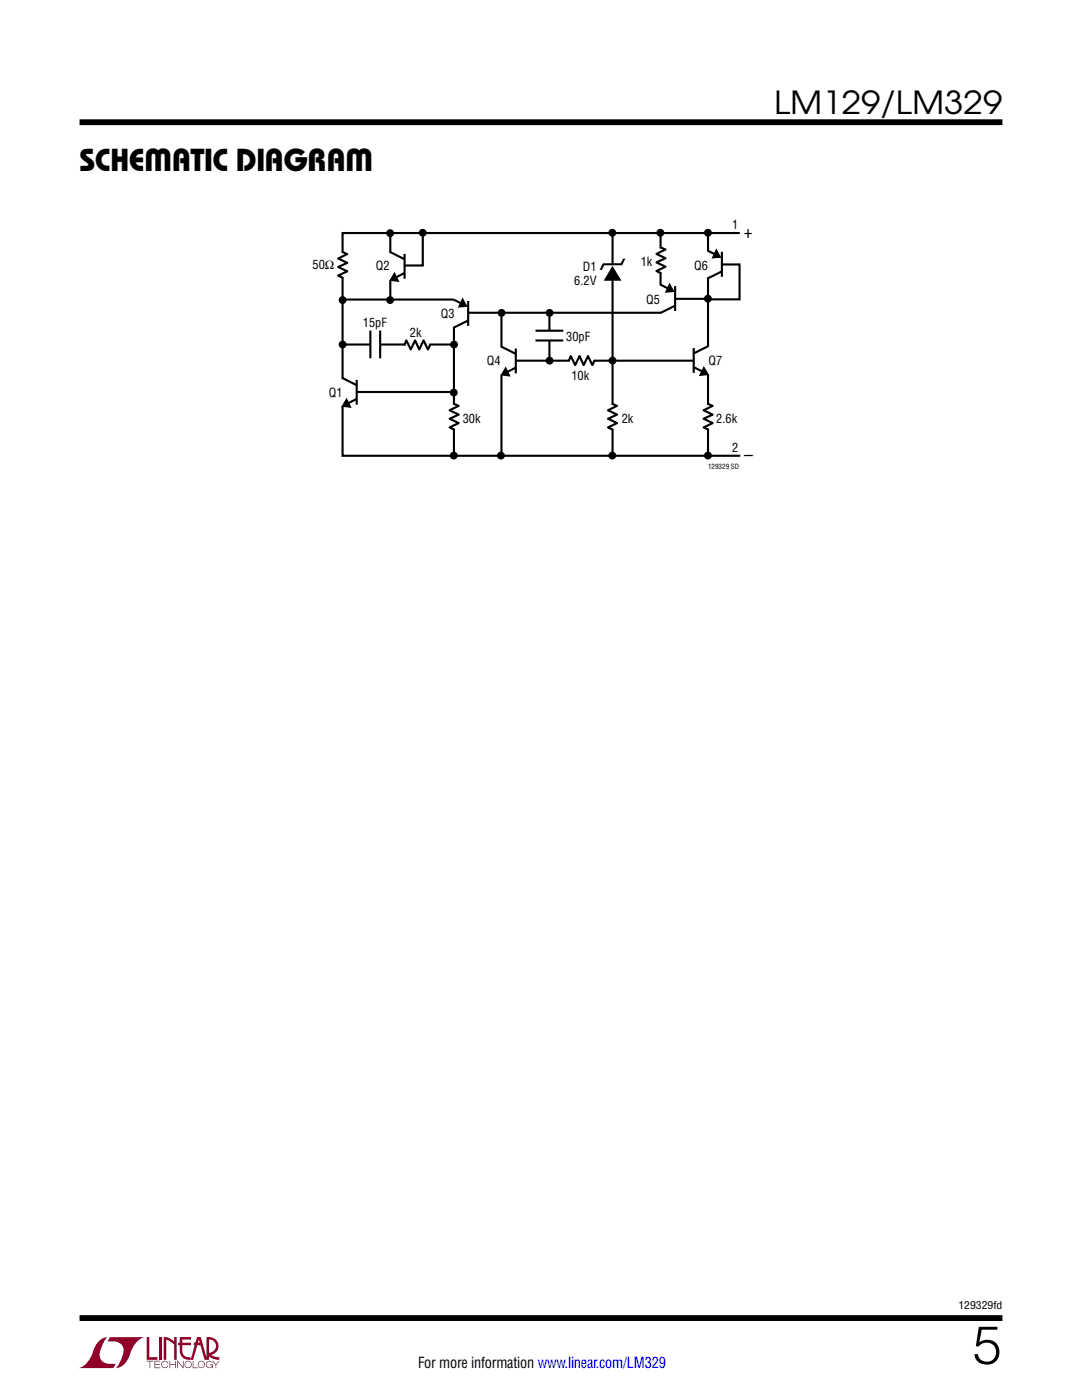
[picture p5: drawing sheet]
<svg xmlns="http://www.w3.org/2000/svg" width="216mm" height="279mm" viewBox="0 0 216 279" stroke-linecap="round" stroke-linejoin="round" font-family="sans-serif">
<g fill="#910028">
<path d="M29.3 266.8h.5v4.1h1.6v.5h-2.1z"/>
<path d="M20 267.4l1-.5h.5h-.1a6.2 6.2 0 0 0-1.5 4 2.58 2.58 0 0 0 3.2 1.3l-.5 .8h-7a4.9 4.9 0 0 0 3.1-3.8l.4-.7z"/>
<path d="M21.9 266.9h7a4.9 4.9 0 0 0-3.1 3.7 3.2 3.2 0 0 1-2.7 2.4h.1a6.2 6.2 0 0 0 1.4-4.1 2.58 2.58 0 0 0-3.1-1.2z"/>
<path d="M31.8 266.8h.5v4.6h-.5z"/>
<path d="M32.7 266.8l1 .2 1 .7v-.9h.5v4.6h-.5v-3.1l-1.5-.9v4h-.5z"/>
<path d="M29.3 271.6h1.3v.1h-.6v1.3h-.2v-1.3h-.5z"/>
<path d="M30.8 271.6h1.2v.1h-1v.5h.9v.2h-.9v.5h1v.1h-1.2z"/>
<path d="M33.8 271.6h.2v.6h1v-.6h.1v1.4h-.1v-.6h-1v.6h-.2z"/>
<path d="M35.4 271.6h.1l1 1.2v-1.2h.1v1.4l-1.1-1.2v1.2h-.1z"/>
<path d="M38.5 271.6h.1v1.3h.9v.1h-1z"/>
<path d="M42.4 271.6h.1l.6 .7 .5-.7h.2l-.7 .8v.6h-.1v-.6z"/>
<path d="M35.9 266.8h2.2v.5h-1.7v.7h1.7v.5h-1.7v1.1a1.32 1.32 0 0 0 1.6 1.3v.5l1.3-4.6h.8l1.1 4.1v-4.1a1.84 1.84 0 0 1 2.3 1.4 1.84 1.84 0 0 1-1.4 2.2l.7 .4 1 .1v.5l-1.2-.2-1.1-.6v-.6a1.34 1.34 0 0 0 1.6-1.2 1.34 1.34 0 0 0-1.4-1.5v4.1h-.9l-.8-2.9h-1.3v-.5h1.2l-.2-.7-1.1 4.1a2.06 2.06 0 0 1-2.7-1.3v-1.6h-.4v-.5h.4z"/>
<path d="M37 271.8a.72 .72 0 0 1 1.2 .1 .72 .72 0 0 1-.4 1.1 .72 .72 0 0 1-1-.7h.2a.59 .59 0 0 0 .8 .5 .59 .59 0 0 0 .2-.9 .59 .59 0 0 0-1 .2v.2h-.2z"/>
<path d="M39.7 271.8a.72 .72 0 0 1 1.1 .1 .72 .72 0 0 1-.4 1.1 .72 .72 0 0 1-.9-.7h.1a.59 .59 0 0 0 .8 .5 .59 .59 0 0 0 .2-.9 .59 .59 0 0 0-1 .2v.2h-.1z"/>
<path d="M41.3 271.8a.72 .72 0 0 1 1.2 .2h-.2a.59 .59 0 0 0-.9-.1 .59 .59 0 0 0 .1 .9 .59 .59 0 0 0 .9-.4h-.5v-.1h.6v.7h-.1v-.3a.73 .73 0 0 1-1.1 .2 .73 .73 0 0 1 0-1.1z"/>
<path d="M32.4 271.8a.71 .71 0 0 1 1.2 .3h-.1a.59 .59 0 0 0-.9-.3 .59 .59 0 0 0-.1 1 .59 .59 0 0 0 .9-.3h.2a.73 .73 0 0 1-1.1 .4 .73 .73 0 0 1-.1-1.1z"/>
</g>
<path d="M15.9 24.4h184.1M15.9 263h184.1" fill="none" stroke="#000" stroke-width="1.2" stroke-linecap="butt"/>
<g fill="none" stroke="#000" stroke-width=".42">
<path d="M68.3 50.3l1 .4-1.8 .9 1.8 .9-1.8 .8 1.8 .8-1.8 .9 1 .5M68.3 59.8h22.2l2.5 1.3M77.8 50.3l2.9 1.4M77.9 46.8v13.1M80.7 54.5l-2.4 1.2M80.7 50.7v4.9M84.4 46.5v6.5h-3.6M90.6 59.9v31.4M122.2 46.5v44.5M131.8 49.4l1 .4-1.8 .9 1.8 .8-1.8 .9 1.8 .8-1.8 .9 1 .5M131.8 46.4v10.4l2.5 1.3M134.7 59.6h6.7"/>
<path d="M134.7 57.1v5M141.1 50l2.6 1.3M141.3 46.5v44.8M144 54.2l-2.9 1.4M144 52.8h3.6v6.9h-6.1M144 50.3v4.9M147.6 46.5h-79.2v44.5h79.3M68.2 75.4l3 1.5M68.5 68.8h22M71.1 78.2h19.5M71.2 79.6l-2.5 1.3M71.2 75.8v5"/>
<path d="M73.9 66v5.5M75.9 66v5.5M85.9 68.8l-.5 .9-.9-1.8-.8 1.8-.9-1.8-.8 1.8-.9-1.8-.4 1.1M93.4 64l-2.9 1.4M93.4 62.4h38.5M93.4 60.1v4.9M100 69.2l2.9 1.4M100.1 62.7v28.6M102.7 72h35.9M102.9 73.4l-2.4 1.2M102.9 69.6v4.9M106.9 68h5.5"/>
<path d="M106.9 66h5.5M109.6 62.6v9.5M118.7 71.9l-.5 1-.9-1.8-.8 1.8-.9-1.8-.8 1.8-.9-1.8-.4 1M134.7 61l-2.9 1.5M138.4 69.5v4.9M138.4 73.3l2.5 1.2M141.4 69.1l-3 1.4M90.5 80.6l1 .4-1.8 .9 1.8 .8-1.8 .9 1.8 .8-1.8 .9 1 .5M122.1 80.6l1 .4-1.8 .9 1.8 .8-1.8 .9 1.8 .8-1.8 .9 1 .5M141.2 80.6l1 .4-1.8 .9 1.8 .8-1.8 .9 1.8 .8-1.8 .9 1 .5"/>
</g>
<g fill="#000">
<path d="M78.7 54.8l.6 1.2-1.2-.2zM92.3 59.9l.6 1.1-1.1 .1zM120.3 52.5h3.6l.4-.9h.5l-.7 1.3h-3.5l-.5 1h-.5zM122.2 53.1l1.8 2.9h-3.6zM133.6 56.9l.6 1.2-1.1 .1zM142.9 50.1l.7 1.1-1.2 .1zM69.1 79.9l.6 1.2-1.2-.1zM100.9 73.6l.6 1.3-1.2-.2zM140.5 73.6l.6 1-1.3 .2z"/>
<circle cx="68.4" cy="59.9" r=".79"/>
<circle cx="77.8" cy="46.5" r=".79"/>
<circle cx="77.8" cy="59.9" r=".79"/>
<circle cx="84.4" cy="46.5" r=".79"/>
<circle cx="122.2" cy="46.5" r=".79"/>
<circle cx="131.8" cy="46.5" r=".79"/>
<circle cx="141.3" cy="46.5" r=".79"/>
<circle cx="141.3" cy="59.6" r=".79"/>
<circle cx="68.4" cy="68.8" r=".79"/>
<circle cx="90.5" cy="78.3" r=".79"/>
<circle cx="90.6" cy="68.8" r=".79"/>
<circle cx="100.1" cy="62.4" r=".79"/>
<circle cx="109.7" cy="62.4" r=".79"/>
<circle cx="109.7" cy="72" r=".79"/>
<circle cx="122.2" cy="72" r=".79"/>
<circle cx="90.5" cy="90.9" r=".79"/>
<circle cx="100" cy="90.9" r=".79"/>
<circle cx="122.2" cy="90.9" r=".79"/>
<circle cx="141.3" cy="90.9" r=".79"/>
</g>
<path d="M79.1 53.2h1.6M133.1 59.6h1.6M142.4 52.7h1.6M69.5 78.3h1.7M91.8 62.5h1.6M101.3 72h1.6M138.4 72h1.7" fill="none" stroke="#fff" stroke-width=".49"/>
<g fill="none" stroke="#fff" stroke-width=".71" stroke-linecap="butt">
<path d="M68.4 50.5v4.8M77.9 50.4v5.5M90.6 59.9v5.3M122.2 52.7v2.2M131.9 57v5.3M131.9 49.6v4.8M141.2 50.1v5.3M68.3 75.6v5.4M73.9 68.7h1.9M80.9 68.8h4.8M100.1 69.3v5.5M109.6 66v1.9"/>
<path d="M113.7 72h4.8M141.3 69.2v5.5M90.6 80.8v4.8M122.2 80.8v4.8M141.3 80.8v4.8"/>
</g>
<path d="M78.7 54.8l.6 1.2-1.2-.2zM92.3 59.9l.6 1.1-1.1 .1zM133.6 56.9l.6 1.2-1.1 .1zM142.9 50.1l.7 1.1-1.2 .1zM69.1 79.9l.6 1.2-1.2-.1zM100.9 73.6l.6 1.3-1.2-.2zM140.5 73.6l.6 1-1.3 .2z" fill="none" stroke="#000" stroke-width=".49"/>
<text font-size="10.6" x="194.1" y="272.2">5</text>
<g font-size="6.3">
<text x="154.5" y="22.8">LM129/LM329</text>
<text x="15.9" y="34.1">schematic diagram</text>
</g>
<g font-size="3.5">
<text x="148.4" y="47.4">+</text>
<text x="148.5" y="92">–</text>
</g>
<text font-size="3" x="83.4" y="273.1">For more information www.linear.com/LM329</text>
<g font-size="2.5">
<text x="146.1" y="45.7">1</text>
<text x="62.4" y="53.7">50Ω</text>
<text x="75" y="53.9">Q2</text>
<text x="127.8" y="53.1">1k</text>
<text x="138.5" y="53.8">Q6</text>
<text x="114.6" y="57">6.2V</text>
<text x="116.3" y="54.1">D1</text>
<text x="72.4" y="65.2">15pF</text>
<text x="88" y="63.5">Q3</text>
<text x="129" y="60.6">Q5</text>
<text x="81.8" y="67.2">2k</text>
<text x="113" y="68">30pF</text>
<text x="97.1" y="72.9">Q4</text>
<text x="114" y="75.8">10k</text>
<text x="141.4" y="72.9">Q7</text>
<text x="65.6" y="79.1">Q1</text>
<text x="92.3" y="84.3">30k</text>
<text x="124.1" y="84.3">2k</text>
<text x="142.9" y="84.3">2.6k</text>
<text x="146.1" y="90.2">2</text>
</g>
<text font-size="2.1" x="191.2" y="261.2">129329fd</text>
<text font-size="1.4" x="141.3" y="93.6">129329 SD</text>
</svg>
